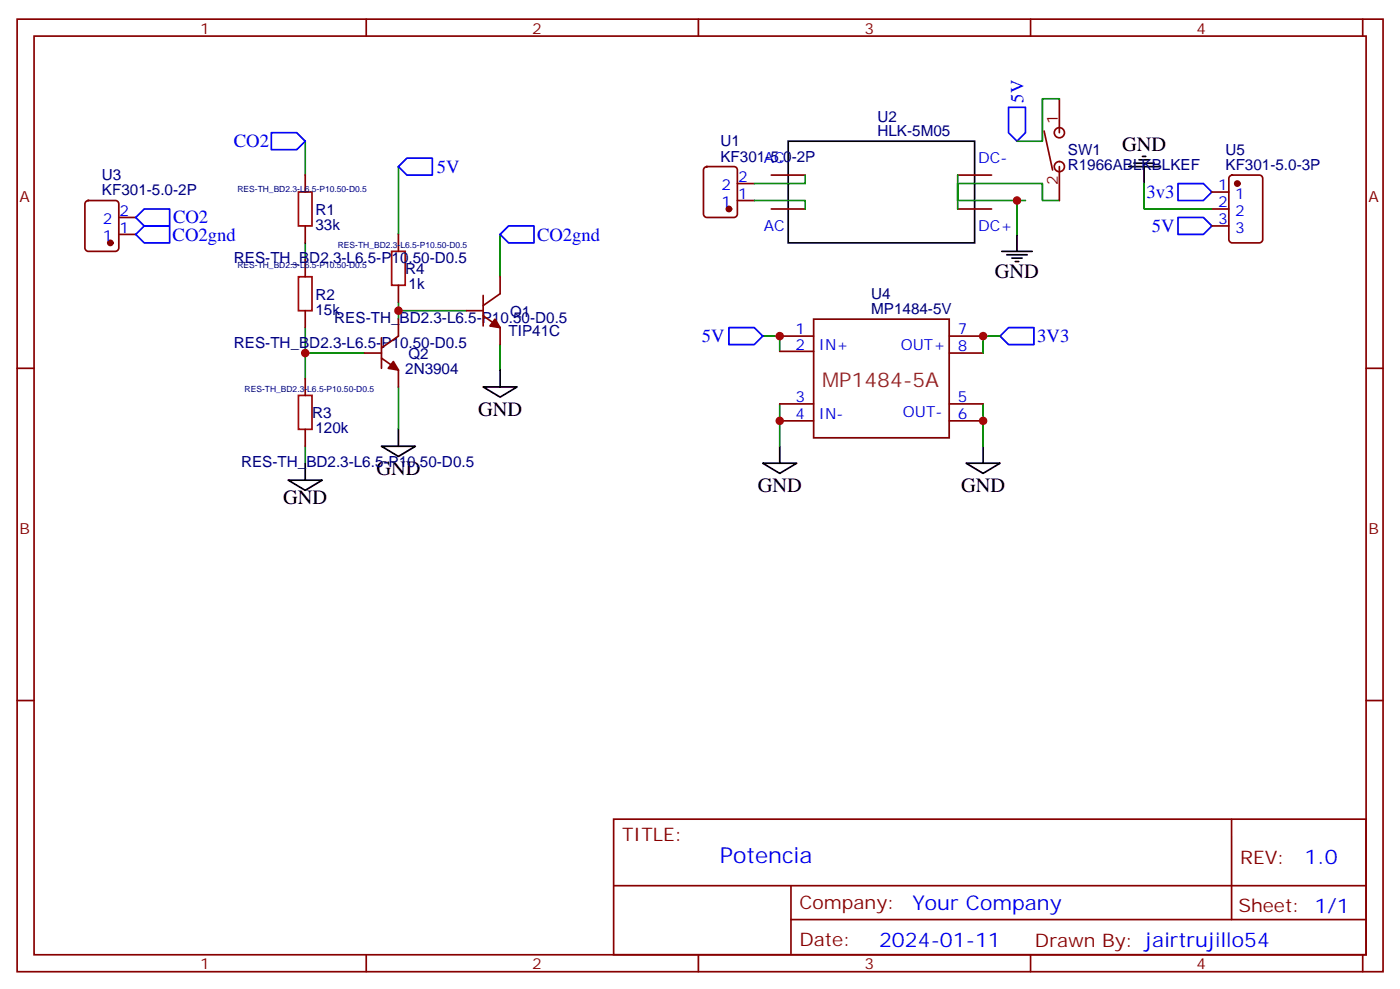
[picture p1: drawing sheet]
<svg xmlns="http://www.w3.org/2000/svg" width="291mm" height="206mm" viewBox="0 0 291 206" stroke-linecap="round" stroke-linejoin="round" font-family="sans-serif">
<g fill="none" stroke="#870000" stroke-width=".35">
<path d="M3.6 4h284.3v198.2h-284.3zM7.1 7.5h277.3v191.2h-277.3zM76.2 4v3.5M145.4 4v3.5M214.5 4v3.5M283.7 4v3.5M63.5 36.4v3.6M146.7 34.9l.4-.2h5.7a.71 .71 0 0 1 .7 .7v9.2a.76 .76 0 0 1-.7 .7h-5.7a.76 .76 0 0 1-.7-.7v-9.2zM153.5 38.2h3.5M160.5 36.4h7.1M199.4 36.4h7M217.3 27.3l1.8 8.1"/>
<path d="M220.5 33.6a1.06 1.06 0 0 0-.9 1.5 1.06 1.06 0 0 0 1.7 .3 1.06 1.06 0 0 0-.4-1.7l-.4-.1M220.5 26.6a1.06 1.06 0 0 0-.9 1.5 1.06 1.06 0 0 0 1.7 .2 1.06 1.06 0 0 0-.4-1.7h-.4M220.5 20.6v7M220.5 34.7v7M252.3 40h3.5M256 36.6l.5-.2h5.6a.71 .71 0 0 1 .8 .7v12.7a.76 .76 0 0 1-.8 .8h-5.6a.76 .76 0 0 1-.7-.8v-12.7zM17.9 41.9l.5-.2h5.6a.71 .71 0 0 1 .7 .7v9.2a.76 .76 0 0 1-.7 .7h-5.6a.76 .76 0 0 1-.7-.7v-9.2zM24.7 48.8h3.6M24.7 45.3h3.6M63.5 47v3.6M63.5 54.1v3.5M82.9 48.8v3.5"/>
<path d="M82.9 59.4v3.5M104.1 57.6v3.5l-3.5 2.5M153.5 41.7h3.5M160.5 43.5h7.1M199.4 43.5h7M252.3 43.5h3.5M252.3 47h3.5M3.6 76.7h3.5M63.5 64.7v3.5M63.5 78.8v3.5M75.9 73.5h3.5M79.4 74.5l3.5 2.5v3.5"/>
<path d="M79.4 70.3v6.4M82.9 66.4v3.6l-3.5 2.4M97 64.7h3.6M100.6 65.7l3.5 2.5v3.5M100.6 61.5v6.3M162.3 70h7.1M162.3 73.1h7.1M197.6 70h7M197.6 73.5h7M284.4 76.7h3.5M63.5 89.4v3.5M162.3 84.1h7.1"/>
<path d="M162.3 87.6h7.1M197.6 84.1h7M197.6 87.6h7M3.6 145.8h3.5M284.4 145.8h3.5M127.7 170.5h156.7v28.2h-156.7zM256.4 170.5v20.9M76.2 198.7v3.5M127.8 184.3h156.4M145.4 198.7v3.5M164.7 191.4h119.5M164.7 184.3v14.2"/>
<path d="M214.5 198.7v3.5M283.7 198.7v3.5"/>
</g>
<g fill="none" stroke="#000" stroke-width=".35">
<path d="M164.1 29.4h38.8v21.2h-38.8zM235 34.7h6.3M236 34h4.3M237.1 33.3h2.1M237.8 32.6h.7M238.2 34.7v3.5M208.5 52.3h6.4M209.6 53h4.2M210.6 53.7h2.2M211.3 54.4h.8M211.7 48.8v3.5M104.1 77v3.5"/>
<path d="M60 99.9h7.1l-3.6 2.2zM63.5 96.4v3.5M79.4 92.9h7.1l-3.6 2.1zM82.9 89.4v3.5M100.6 80.5h7l-3.5 2.2zM158.8 96.4h7l-3.5 2.1zM162.3 92.9v3.5M201.1 96.4h7.1l-3.6 2.1zM204.6 92.9v3.5"/>
</g>
<g fill="none" stroke="#008700" stroke-width=".35">
<path d="M63.5 29.4v7M82.9 34.7v14.1M167.6 36.4v1.8h-10.6M199.4 36.4v5.3h14.1M220.5 20.6h-3.5v8.8h-5.3M238.2 38.2v5.3h14.1M63.5 50.6v3.5M104.1 48.8v8.8M157 41.7h10.6v1.8M211.7 41.7v7.1M220.5 41.7h-3.5v-3.5h-17.6v5.3M63.5 68.2v10.6"/>
<path d="M63.5 73.5h12.4M82.9 64.7h14.1M82.9 62.9v3.5M104.1 71.7v5.3M158.8 70h3.5v3.1M208.2 70h-3.6v3.5M63.5 92.9v3.5M82.9 80.5v8.9M162.3 84.1v8.8M204.6 84.1v8.8"/>
</g>
<path d="M56.5 27.6h5.3l1.7 1.8-1.7 1.8h-5.3zM82.9 34.7l1.8-1.8h5.3v3.5h-5.3zM209.9 22.3h3.6v5.3l-1.8 1.8-1.8-1.8zM245.2 38.2h5.3l1.8 1.8-1.8 1.7h-5.3zM28.3 45.3l1.7-1.8h5.3v3.5h-5.3zM28.3 48.8l1.7-1.8h5.3v3.6h-5.3zM104.1 48.8l1.8-1.8h5.3v3.6h-5.3zM245.2 45.3h5.3l1.8 1.7-1.8 1.8h-5.3zM151.7 68.2h5.3l1.8 1.8-1.8 1.7h-5.3zM208.2 70l1.7-1.8h5.3v3.5h-5.3z" fill="none" stroke="#00f" stroke-width=".35"/>
<path d="M169.4 66.4h28.2v24.7h-28.2z" fill="none" stroke="#600" stroke-width=".35"/>
<path d="M62.1 40h2.8v7h-2.8zM62.1 57.6h2.8v7.1h-2.8zM81.5 52.3h2.8v7.1h-2.8zM62.1 82.3h2.8v7.1h-2.8z" fill="none" stroke="#a10000" stroke-width=".35"/>
<g fill="#870000" stroke="#870000" stroke-width=".35">
<path d="M81.9 75.2l1 1.8-2.1-.3z"/>
<path d="M103 66.4l1.1 1.8-2.1-.4z"/>
<circle cx="257.6" cy="38.2" r=".53"/>
<circle cx="151.7" cy="43.5" r=".53"/>
<circle cx="23" cy="50.6" r=".53"/>
</g>
<g fill="#c00">
<circle cx="204.6" cy="87.6" r=".88"/>
<circle cx="162.3" cy="87.6" r=".88"/>
<circle cx="162.3" cy="70" r=".88"/>
<circle cx="211.7" cy="41.7" r=".88"/>
<circle cx="82.9" cy="64.7" r=".88"/>
<circle cx="63.5" cy="73.5" r=".88"/>
<circle cx="204.6" cy="70" r=".88"/>
</g>
<text font-size="4.6" fill="#00f" x="149.8" y="179.5">Potencia</text>
<g font-size="4.2">
<text x="233.6" y="31.5">GND</text>
<text x="207.1" y="58">GND</text>
<text x="99.5" y="86.5">GND</text>
<text x="78.4" y="98.9">GND</text>
<text x="58.9" y="104.9">GND</text>
<text x="157.7" y="102.4">GND</text>
<text x="200.1" y="102.4">GND</text>
</g>
<text font-size="4.2" fill="#8d2323" x="171.1" y="80.5">MP1484-5A</text>
<g font-size="4.2" fill="#00f">
<text x="271.5" y="179.8">1.0</text>
<text x="189.9" y="189.3">Your Company</text>
<text x="183" y="197.1">2024-01-11</text>
</g>
<g font-size="3.9" fill="#00f">
<text x="213.1" y="21.4" transform="rotate(-90 213.1 21.4)">5V</text>
<text x="48.7" y="30.7">CO2</text>
<text x="90.9" y="36">5V</text>
<text x="238.7" y="41.2">3v3</text>
<text x="36" y="46.5">CO2</text>
<text x="35.9" y="50.1">CO2gnd</text>
<text x="111.8" y="50.1">CO2gnd</text>
<text x="239.8" y="48.2">5V</text>
<text x="146.1" y="71.1">5V</text>
<text x="215.9" y="71.2">3V3</text>
</g>
<g font-size="3.9" fill="#800">
<text x="129.5" y="175.1">TITLE:</text>
<text x="258.1" y="179.8">REV:</text>
<text x="166.4" y="189.3">Company:</text>
<text x="257.8" y="189.9">Sheet: 1/1</text>
<text x="166.4" y="197">Date:</text>
<text x="215.4" y="197">Drawn By: jairtrujillo54</text>
</g>
<g font-size="3.2" fill="#800">
<text x="41.7" y="7">1</text>
<text x="110.8" y="7">2</text>
<text x="180" y="7">3</text>
<text x="249.1" y="7">4</text>
<text x="220.2" y="25.9" transform="rotate(-90 220.2 25.9)">1</text>
<text x="220.2" y="38.5" transform="rotate(-90 220.2 38.5)">2</text>
<text x="4.1" y="42.1">A</text>
<text x="284.9" y="42.1">A</text>
<text x="4.1" y="111.2">B</text>
<text x="284.9" y="111.2">B</text>
<text x="41.7" y="201.7">1</text>
<text x="110.8" y="201.7">2</text>
<text x="180" y="201.7">3</text>
<text x="249.1" y="201.7">4</text>
</g>
<g font-size="3.2" fill="#000080">
<text x="182.7" y="28.3">HLK-5M05</text>
<text x="182.7" y="25.4">U2</text>
<text x="150" y="33.6">KF301-5.0-2P</text>
<text x="150" y="30.4">U1</text>
<text x="222.3" y="35.5">R1966ABLKBLKEF</text>
<text x="222.3" y="32.3">SW1</text>
<text x="255.1" y="35.3">KF301-5.0-3P</text>
<text x="255.1" y="32.2">U5</text>
<text x="21.2" y="40.7">KF301-5.0-2P</text>
<text x="21.2" y="37.5">U3</text>
<text x="65.7" y="47.9">33k</text>
<text x="65.7" y="44.8">R1</text>
<text x="48.7" y="54.8">RES-TH_BD2.3-L6.5-P10.50-D0.5</text>
<text x="84.4" y="57">R4</text>
<text x="65.7" y="65.6">15k</text>
<text x="65.7" y="62.4">R2</text>
<text x="85.1" y="60.2">1k</text>
<text x="106.2" y="66">Q1</text>
<text x="181.3" y="65.3">MP1484-5V</text>
<text x="181.3" y="62.3">U4</text>
<text x="69.6" y="67.1">RES-TH_BD2.3-L6.5-P10.50-D0.5</text>
<text x="105.9" y="70">TIP41C</text>
<text x="48.7" y="72.4">RES-TH_BD2.3-L6.5-P10.50-D0.5</text>
<text x="84.3" y="77.9">2N3904</text>
<text x="85" y="74.8">Q2</text>
<text x="65" y="87">R3</text>
<text x="65.7" y="90.2">120k</text>
<text x="50.2" y="97.1">RES-TH_BD2.3-L6.5-P10.50-D0.5</text>
</g>
<g font-size="3.2" fill="#00f">
<text x="159" y="34">AC</text>
<text x="203.6" y="34">DC-</text>
<text x="150.2" y="39.6">2</text>
<text x="153.7" y="41.4">1</text>
<text x="153.7" y="37.9">2</text>
<text x="253.6" y="39.6">1</text>
<text x="257.1" y="41.4">1</text>
<text x="21.4" y="46.7">2</text>
<text x="24.9" y="44.9">2</text>
<text x="150.2" y="43.1">1</text>
<text x="253.6" y="43.1">2</text>
<text x="253.6" y="46.7">3</text>
<text x="257.1" y="44.9">2</text>
<text x="21.4" y="50.2">1</text>
<text x="24.9" y="48.4">1</text>
<text x="159" y="48.1">AC</text>
<text x="203.6" y="48.1">DC+</text>
<text x="257.1" y="48.4">3</text>
<text x="165.6" y="69.6">1</text>
<text x="199.4" y="69.6">7</text>
<text x="165.6" y="72.8">2</text>
<text x="170.4" y="72.8">IN+</text>
<text x="187.5" y="72.8">OUT+</text>
<text x="199.4" y="73.1">8</text>
<text x="165.6" y="83.7">3</text>
<text x="199.4" y="83.7">5</text>
<text x="165.6" y="87.2">4</text>
<text x="170.4" y="87.2">IN-</text>
<text x="188" y="86.9">OUT-</text>
<text x="199.4" y="87.2">6</text>
</g>
<g font-size="1.8" fill="#000080">
<text x="49.4" y="40">RES-TH_BD2.3-L6.5-P10.50-D0.5</text>
<text x="70.3" y="51.6">RES-TH_BD2.3-L6.5-P10.50-D0.5</text>
<text x="49.4" y="55.8">RES-TH_BD2.3-L6.5-P10.50-D0.5</text>
<text x="50.9" y="81.6">RES-TH_BD2.3-L6.5-P10.50-D0.5</text>
</g>
</svg>
